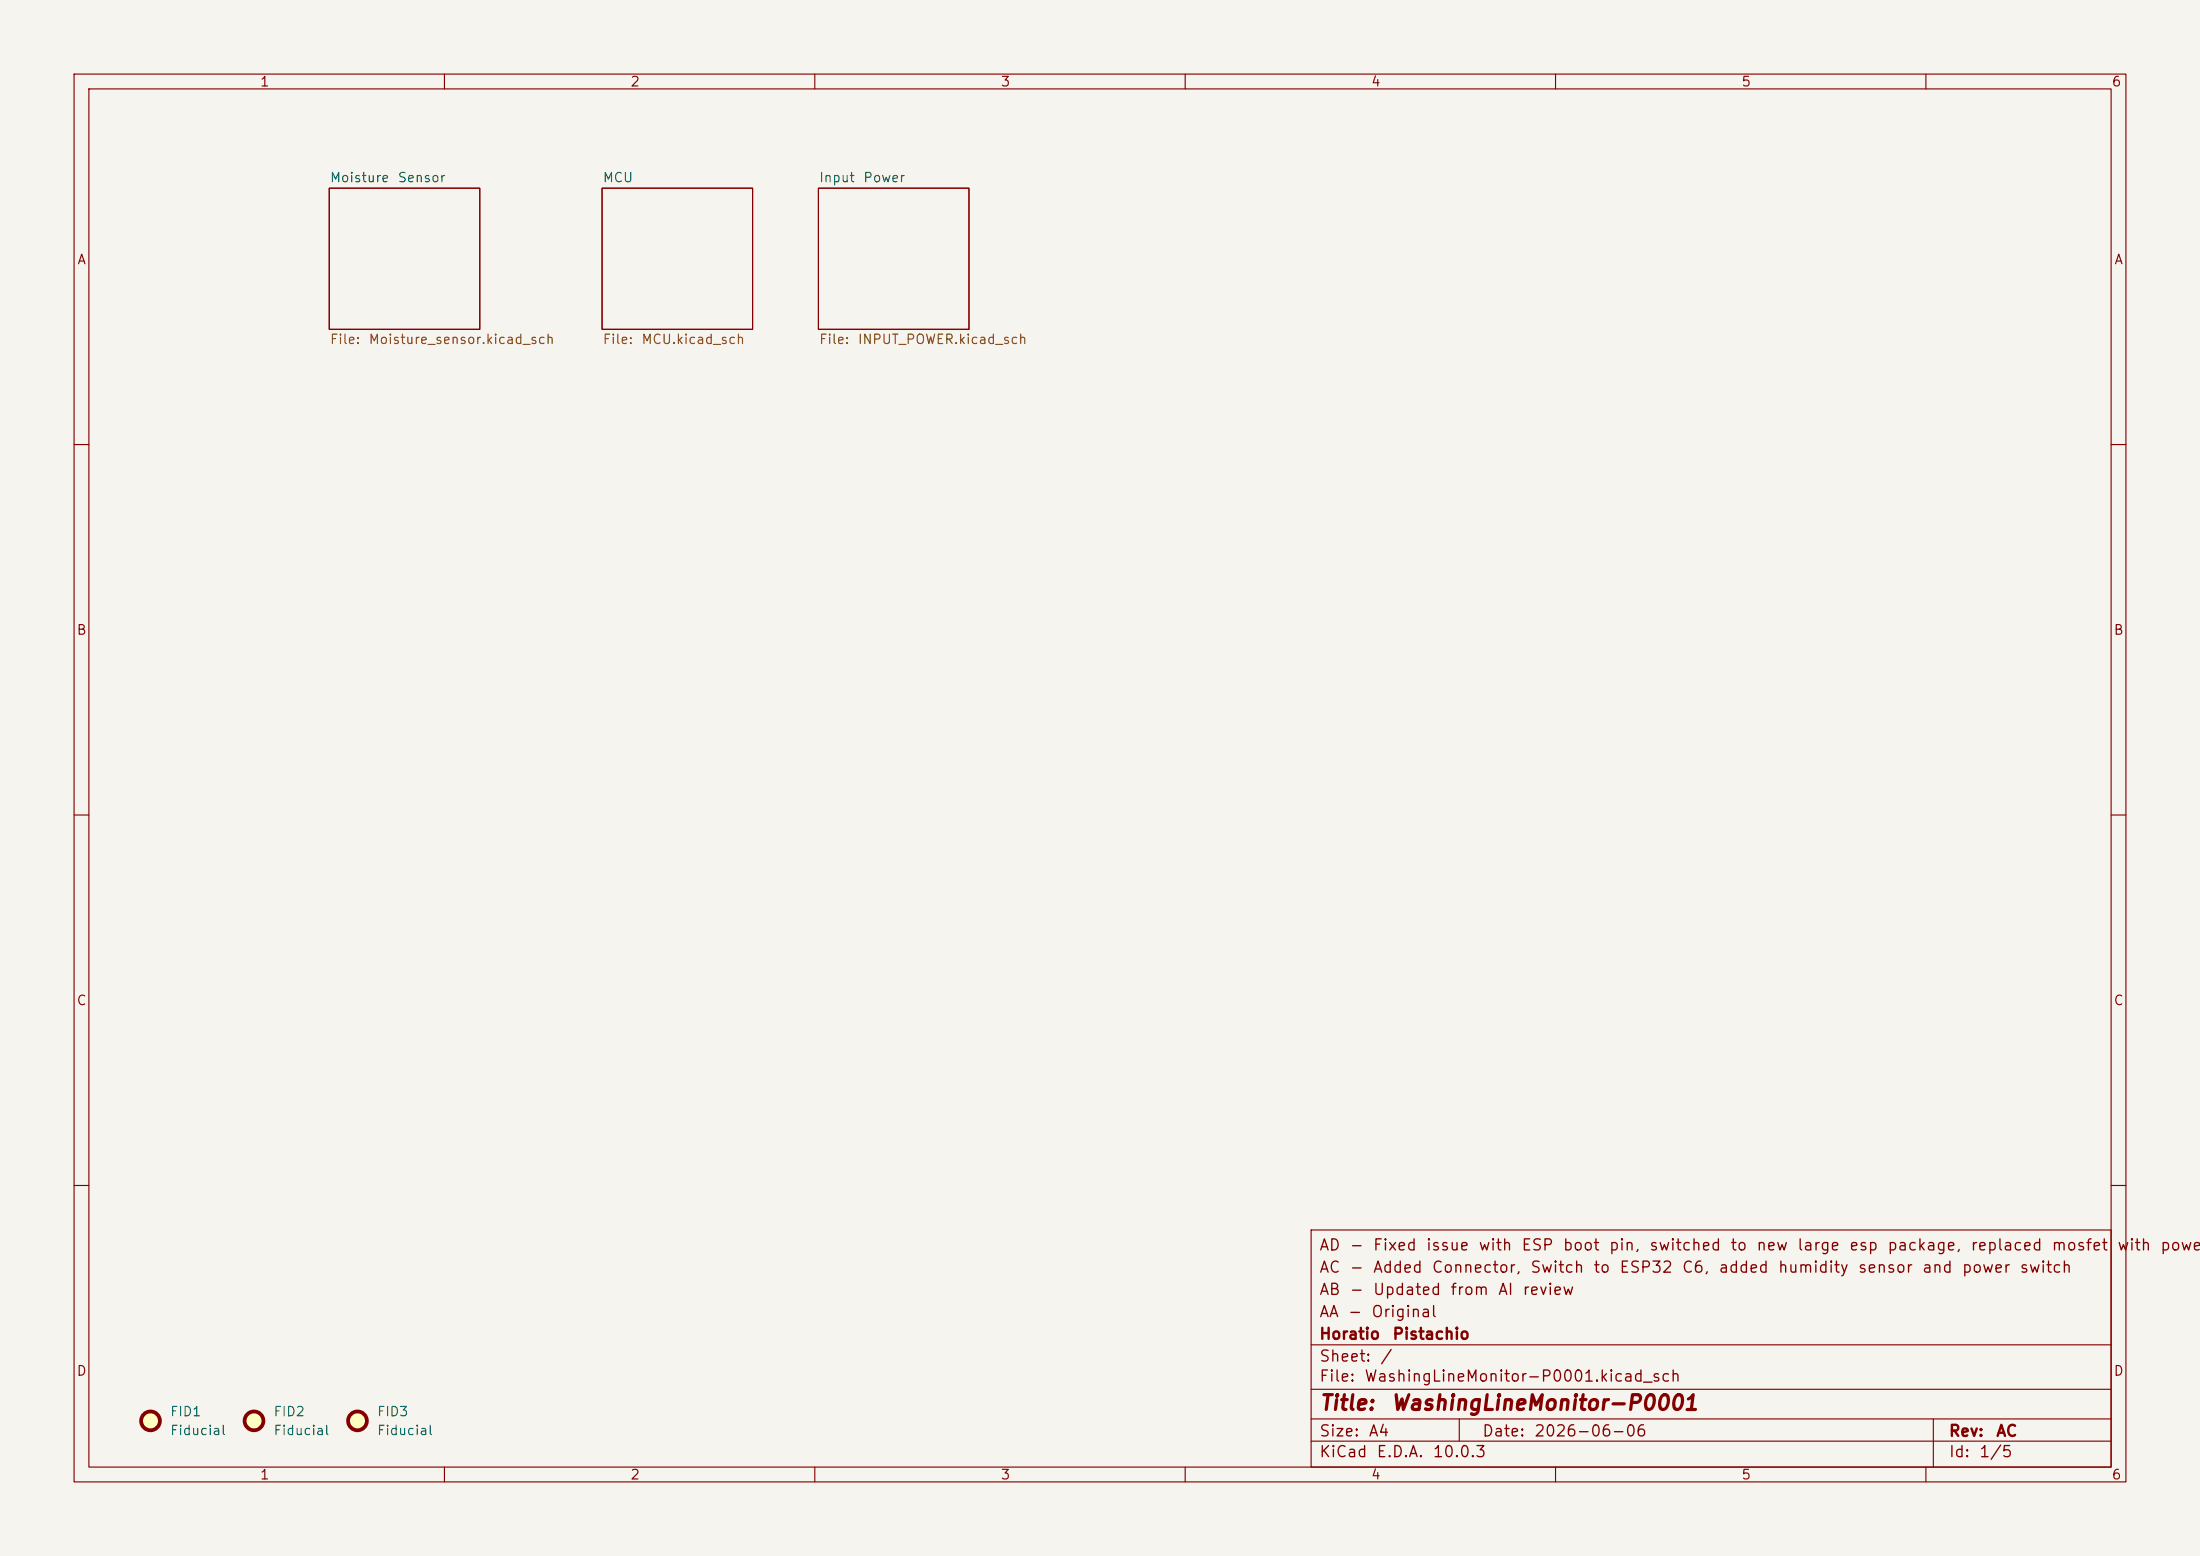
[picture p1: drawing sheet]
<svg xmlns="http://www.w3.org/2000/svg" width="297mm" height="210mm" viewBox="0 0 297 210" stroke-linecap="round" stroke-linejoin="round" font-family="sans-serif">
<path d="M0 0h297v210h-297z" fill="#f5f4ef" stroke="#f5f4ef" stroke-width=".14"/>
<g fill="none" stroke="#840000" stroke-width=".15">
<path d="M10 10h277v190h-277zM12 12h273v186h-273zM60 10v2M110 10v2M160 10v2M210 10v2M260 10v2M44.4 25.4h20.4v19.1h-20.4zM81.3 25.4h20.3v19.1h-20.3zM110.5 25.4h20.3v19.1h-20.3zM10 60h2M285 60h2"/>
<path d="M10 110h2M285 110h2M10 160h2M177 166h108v32h-108zM285 160h2M60 198v2M110 198v2M160 198v2M177 194.5h108M177 191.5h108M177 187.5h108M177 181.5h108"/>
<path d="M197 191.5v3M210 198v2M260 198v2M261 191.5v6.5"/>
</g>
<g fill="#ffffc2" stroke="#ffffc2" stroke-width=".14">
<circle cx="48.3" cy="191.8" r="1.27"/>
<circle cx="34.3" cy="191.8" r="1.27"/>
<circle cx="20.3" cy="191.8" r="1.27"/>
</g>
<g fill="none" stroke="#840000" stroke-width=".51">
<circle cx="20.3" cy="191.8" r="1.27"/>
<circle cx="34.3" cy="191.8" r="1.27"/>
<circle cx="48.3" cy="191.8" r="1.27"/>
</g>
<g font-size="2" fill="#840000">
<text x="178" y="190.8">Title:</text>
<text x="187.7" y="190.8">WashingLineMonitor-P0001</text>
</g>
<g font-size="1.5" fill="#840000">
<text x="178" y="172.2">AC</text>
<text x="178" y="169.2">AD</text>
<text x="182.1" y="172.2">-</text>
<text x="182.1" y="169.2">-</text>
<text x="185.2" y="172.2">Added</text>
<text x="185.2" y="169.2">Fixed</text>
<text x="192.4" y="169.2">issue</text>
<text x="193.2" y="172.2">Connector,</text>
<text x="199.5" y="169.2">with</text>
<text x="205.3" y="169.2">ESP</text>
<text x="206.5" y="172.2">Switch</text>
<text x="210.9" y="169.2">boot</text>
<text x="215" y="172.2">to</text>
<text x="217.1" y="169.2">pin,</text>
<text x="218.5" y="172.2">ESP32</text>
<text x="222.5" y="169.2">switched</text>
<text x="227" y="172.2">C6,</text>
<text x="231.9" y="172.2">added</text>
<text x="233.5" y="169.2">to</text>
<text x="237" y="169.2">new</text>
<text x="239.9" y="172.2">humidity</text>
<text x="242.5" y="169.2">large</text>
<text x="249.5" y="169.2">esp</text>
<text x="250.7" y="172.2">sensor</text>
<text x="254.7" y="169.2">package,</text>
<text x="259.4" y="172.2">and</text>
<text x="264.7" y="172.2">power</text>
<text x="265.9" y="169.2">replaced</text>
<text x="272.5" y="172.2">switch</text>
<text x="276.9" y="169.2">mosfet</text>
<text x="285.7" y="169.2">with</text>
<text x="291.5" y="169.2">power</text>
<text x="178" y="178.2">AA</text>
<text x="178" y="175.2">AB</text>
<text x="181.9" y="178.2">-</text>
<text x="182.1" y="175.2">-</text>
<text x="185" y="178.2">Original</text>
<text x="185.2" y="175.2">Updated</text>
<text x="195.7" y="175.2">from</text>
<text x="202.1" y="175.2">AI</text>
<text x="205.4" y="175.2">review</text>
<text x="178" y="184.2">Sheet:</text>
<text x="178" y="181.2">Horatio</text>
<text x="186.2" y="184.2">/</text>
<text x="187.9" y="181.2">Pistachio</text>
<text x="178" y="186.9">File:</text>
<text x="184.1" y="186.9">WashingLineMonitor-P0001.kicad_sch</text>
<text x="178" y="197.1">KiCad</text>
<text x="178" y="194.3">Size:</text>
<text x="184.7" y="194.3">A4</text>
<text x="185.7" y="197.1">E.D.A.</text>
<text x="193.3" y="197.1">10.0.3</text>
<text x="200" y="194.3">Date:</text>
<text x="207" y="194.3">2026-06-06</text>
<text x="263" y="194.3">Rev:</text>
<text x="263" y="197.1">Id:</text>
<text x="267.1" y="197.1">1/5</text>
<text x="269.4" y="194.3">AC</text>
</g>
<g font-size="1.3" fill="#840000">
<text x="35" y="12">1</text>
<text x="85" y="12">2</text>
<text x="135" y="12">3</text>
<text x="185" y="12">4</text>
<text x="235" y="12">5</text>
<text x="285" y="12">6</text>
<text x="10.3" y="36">A</text>
<text x="285.3" y="36">A</text>
<text x="10.3" y="86">B</text>
<text x="285.3" y="86">B</text>
<text x="10.3" y="136">C</text>
<text x="285.3" y="136">C</text>
<text x="10.3" y="186">D</text>
<text x="285.3" y="186">D</text>
<text x="35" y="200">1</text>
<text x="85" y="200">2</text>
<text x="135" y="200">3</text>
<text x="185" y="200">4</text>
<text x="235" y="200">5</text>
<text x="285" y="200">6</text>
</g>
<g font-size="1.3" fill="#006464">
<text x="44.4" y="24.9">Moisture</text>
<text x="53.6" y="24.9">Sensor</text>
<text x="81.3" y="24.9">MCU</text>
<text x="110.5" y="24.9">Input</text>
<text x="116.4" y="24.9">Power</text>
<text x="22.9" y="191.5">FID1</text>
<text x="36.8" y="191.5">FID2</text>
<text x="50.8" y="191.5">FID3</text>
<text x="22.9" y="194">Fiducial</text>
<text x="36.8" y="194">Fiducial</text>
<text x="50.8" y="194">Fiducial</text>
</g>
<g font-size="1.3" fill="#725600">
<text x="44.4" y="46.7">File:</text>
<text x="49.7" y="46.7">Moisture_sensor.kicad_sch</text>
<text x="81.3" y="46.7">File:</text>
<text x="86.5" y="46.7">MCU.kicad_sch</text>
<text x="110.5" y="46.7">File:</text>
<text x="115.7" y="46.7">INPUT_POWER.kicad_sch</text>
</g>
</svg>
